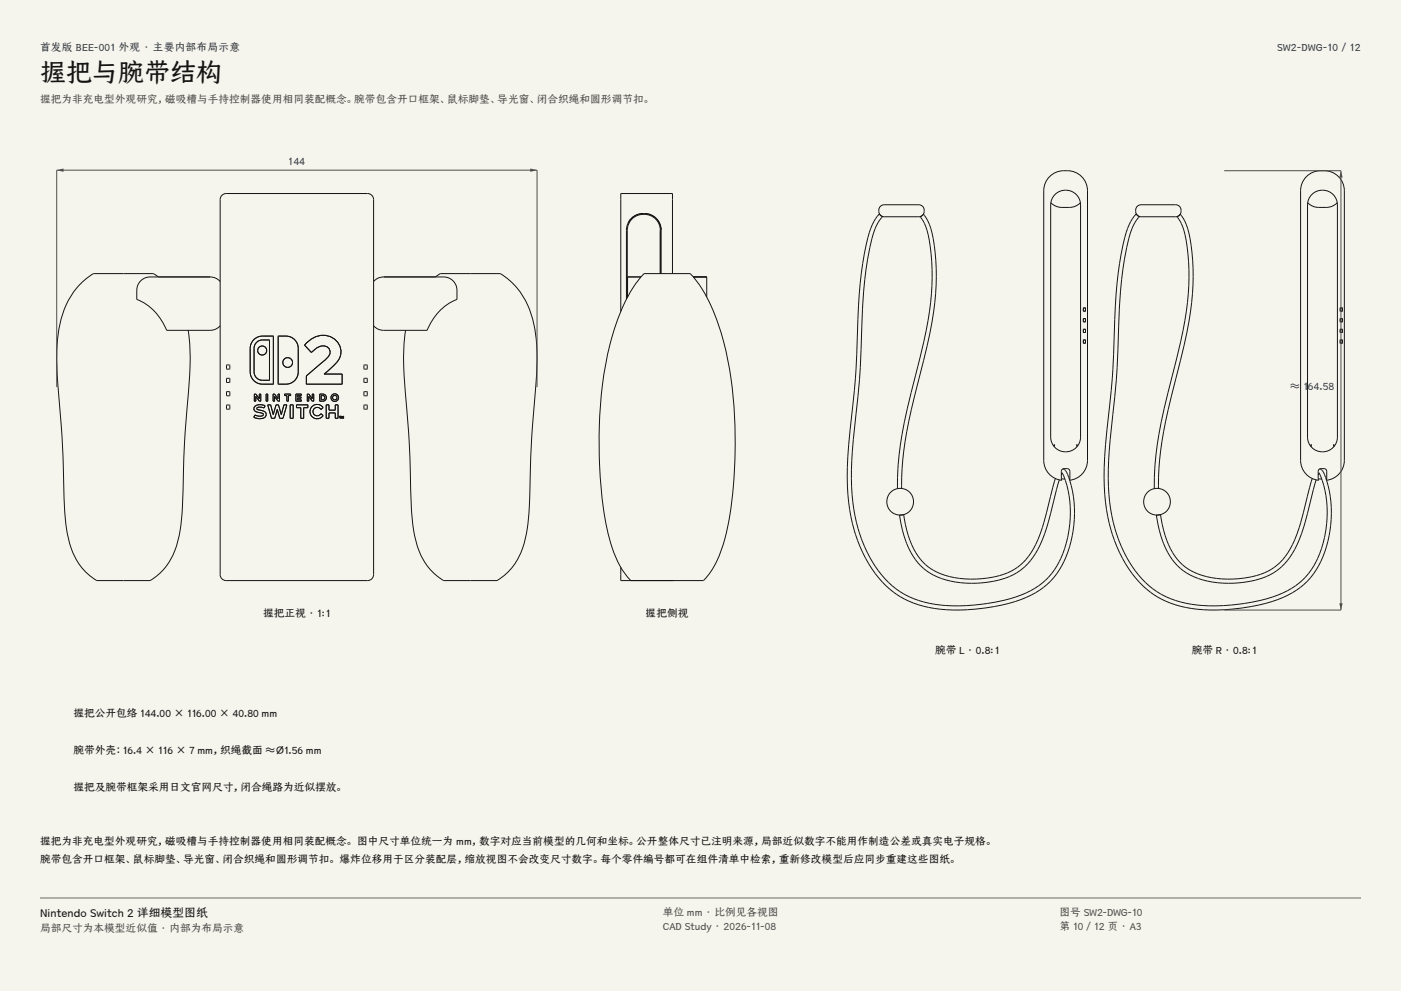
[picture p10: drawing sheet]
<svg xmlns="http://www.w3.org/2000/svg" width="420mm" height="297mm" viewBox="0 0 420 297" stroke-linecap="round" stroke-linejoin="round" font-family="sans-serif">
<g fill="#f5f4ed">
<path d="M0 0h420v297h-420z"/>
<path d="M12 12h396v275h-396z"/>
</g>
<g fill="none" stroke="#141413" stroke-width=".3">
<path d="M66.5 58.5l1.3-.5h42.4a1.8 1.8 0 0 1 1.8 1.8v112.4a1.8 1.8 0 0 1-1.8 1.8h-42.4a1.8 1.8 0 0 1-1.8-1.8v-112.4zM41 87v2.7a16.2 16.2 0 0 1 9 9.3h13a4 4 0 0 0 3-1.4M41 87h.1M45 83h18a4 4 0 0 1 3 1.4M45 83a4 4 0 0 0-4 4M45 83h.1M47.5 83a3.1 3.1 0 0 0-3.2-1h-14.6a3.9 3.9 0 0 0-3.8 1.5 24.6 24.6 0 0 0-8.6 17.4 138.9 138.9 0 0 0 1 25.5l.5 9 .4 12.2a51.6 51.6 0 0 0 2.7 18.1 16 16 0 0 0 7.4 8.3h13.4a4.6 4.6 0 0 0 4.7-1.7 22.2 22.2 0 0 0 6.8-15.1l.5-6 .6-18.3 .9-12a94.9 94.9 0 0 0 .2-21.9M130.5 83a3.1 3.1 0 0 1 3.2-1h14.6a3.9 3.9 0 0 1 3.8 1.5 24.6 24.6 0 0 1 8.6 17.4 138.9 138.9 0 0 1-1 25.5l-.5 9-.4 12.2a51.6 51.6 0 0 1-2.7 18.1 16 16 0 0 1-7.4 8.3h-13.4a4.6 4.6 0 0 1-4.7-1.7 22.2 22.2 0 0 1-6.8-15.1l-.5-6-.6-18.3-.9-12a94.9 94.9 0 0 1-.2-21.9M133 83h-18a4 4 0 0 0-3 1.4M133 83a4 4 0 0 1 4 4M133 83h.1M137 87h.1"/>
<path d="M137 87v2.7a16.2 16.2 0 0 0-9 9.3h-13a4 4 0 0 1-3-1.4M67.9 109.4h1v1.2h-1zM67.9 113.4h1v1.2h-1zM67.9 117.4h1v1.2h-1zM76.1 101.8a3.7 3.7 0 0 1 2.6-1.1l3.3 .1-.1 14.3h-3.2a3.7 3.7 0 0 1-3.7-3.7v-7a3.7 3.7 0 0 1 1.1-2.6zM76.3 118.1h.4l1 1.4v-1.4h.5v2.1h-.5l-1-1.4v1.4h-.4zM76.9 102.6l1.2-.6 2.7-.1v12.1h-2.1a2.53 2.53 0 0 1-2.5-2.6v-7.3zM79.8 118.1h.5v2.1h-.5zM81.9 118.1h.4l1.1 1.4v-1.4h.4v2.1h-.4l-1.1-1.4v1.4h-.4zM83.4 100.7h2.3a3.7 3.7 0 0 1 3.7 3.7v7a3.7 3.7 0 0 1-3.7 3.7l-2.3-.1zM85.3 118.1h1.8v.5h-.6v1.6h-.5v-1.6h-.7zM86.2 110.1h.1"/>
<path d="M87.1 118.1h.1M88.7 118.1h1.7v.4h-1.3v.5h1.2v.3h-1.2v.5h1.3v.4h-1.7zM92 102.7a5.9 5.9 0 0 1 10 1.3 5.8 5.8 0 0 1-2.6 6.2l-2.2 1.9h5.4v3h-10.8v-2.4l4.1-3.5a7.6 7.6 0 0 0 3.1-3.5 2.33 2.33 0 0 0-1.6-2 2.33 2.33 0 0 0-2.4 .6l-1.7 1.3-2-2.2zM92.1 118.1h.5l1 1.4v-1.4h.4v2.1h-.4l-1-1.4v1.4h-.5zM95.9 118.1h.8a1.07 1.07 0 0 1 1.2 1.1 1.07 1.07 0 0 1-1.2 1h-.8zM96.3 118.5h.5a.62 .62 0 0 1 .6 .7 .62 .62 0 0 1-.6 .6h-.5zM96.8 119.8h.1M109.1 109.4h1v1.2h-1zM109.1 113.4h1v1.2h-1zM109.1 117.4h1v1.2h-1zM67.9 121.4h1v1.2h-1zM76.5 121.7l.9-.4 1.3 .1 .8 .2-.3 .7a1.87 1.87 0 0 0-2.2 .1l.2 .3 .7 .2a1.64 1.64 0 0 1 1.9 1.3 1.93 1.93 0 0 1-2.7 1.2l-1-.4 .4-.6a1.95 1.95 0 0 0 2.5-.2 1.15 1.15 0 0 0-1.3-.5 1.24 1.24 0 0 1-1.5-1.6z"/>
<path d="M77.9 122.9h.1M80.3 121.3h.8l.8 2.9 .9-2.9h.7l.8 3 .8-3h.9l-1.2 4.1h-.9l-.8-2.7-.7 2.7h-1zM87 121.3h.9v4.1h-.9zM88.9 121.3h3.4v.9h-1.3v3.2h-.8v-3.2h-1.3zM93.5 121.9a2.16 2.16 0 0 1 3.4 .3l-.7 .5a1.28 1.28 0 0 0-1.9-.3 1.28 1.28 0 0 0 0 1.9 1.28 1.28 0 0 0 1.9-.3l.7 .6a2.15 2.15 0 0 1-3.1 .5 2.15 2.15 0 0 1-.3-3.2zM94 120.2h.1M95.1 122.1h.1M97.8 121.3h.8v1.6h1.9v-1.6h.8v4.1h-.8v-1.6h-1.9v1.6h-.8zM100.5 122.9h.1M101.7 124.8h.5l-.2 .6zM102.6 125.4l-.1-.5-.1 .5v-.6l.3 .4 .3-.4v.6l-.1-.5-.2 .5M102.6 125.4h.1"/>
<path d="M102.7 125.4h.1M109.1 121.4h1v1.2h-1z"/>
<circle cx="78.6" cy="105" r="1.36"/>
<circle cx="86.2" cy="108.6" r="1.46"/>
<circle cx="100.4" cy="119.2" r="1.14"/>
<circle cx="100.4" cy="119.2" r=".67"/>
</g>
<path d="M17 116v-65h144v65" fill="none" stroke="#504e49" stroke-width=".3"/>
<g fill="#504e49">
<path d="M17 51l2-.5v1z"/>
<path d="M159 50.5l2 .5-2 .5z"/>
</g>
<g fill="none" stroke="#141413" stroke-width=".3">
<path d="M314.7 52.9a7.2 7.2 0 0 1 10.2 .7 6 6 0 0 1 1.1 3.6v80.8a6 6 0 0 1-5.4 5.9l.1-2.7a.8 .8 0 0 0-.8-.8h-.9a.8 .8 0 0 0-.8 .8l.1 2.7a6 6 0 0 1-5.4-5.9v-80.8a6 6 0 0 1 1.8-4.3zM316.5 58a4.5 4.5 0 0 1 4.8-.6 4.5 4.5 0 0 1 2.6 4v69.6a4.5 4.5 0 0 1-4.4 4.4 4.5 4.5 0 0 1-4.5-4.4v-69.6a4.4 4.4 0 0 1 1.5-3.4zM391.7 52.9a7.2 7.2 0 0 1 10.2 .7 6 6 0 0 1 1.1 3.6v80.8a6 6 0 0 1-5.4 5.9l.1-2.7a.8 .8 0 0 0-.8-.8h-.9a.8 .8 0 0 0-.8 .8l.1 2.7a6 6 0 0 1-5.4-5.9v-80.8a6 6 0 0 1 1.8-4.3zM393 58.6a4.5 4.5 0 0 1 5-1.3 4.5 4.5 0 0 1 2.9 4.1v69.6a4.5 4.5 0 0 1-4.4 4.4 4.5 4.5 0 0 1-4.5-4.4v-69.6a4.4 4.4 0 0 1 1-2.8zM192.8 64a5 5 0 0 1 5.4 5v13M192.8 64l-1.5 .2-1.3 .6a2.86 2.86 0 0 0-1.5 2.2M192.8 64a5 5 0 0 0-5 5v20.7M262.7 67.8a67.1 67.1 0 0 0-3.8 19.4l-.3 3.9a352.6 352.6 0 0 1-2.8 40.7 70.8 70.8 0 0 0 1.4 26.6 33.9 33.9 0 0 0 12.5 18.9 32.7 32.7 0 0 0 20.1 4.2 48.2 48.2 0 0 0 19.2-4.5 20.9 20.9 0 0 0 10.6-14.2 31.1 31.1 0 0 0-1.2-21h.1M262.7 67.7v.1M263.6 64.1l1 .8M263.6 64.1h.1M263.6 64.1a14.9 14.9 0 0 0-3.4 7.1 115.4 115.4 0 0 0-3 24.6l-.8 17.7-1.6 15.3a84.9 84.9 0 0 0 .3 26.1 37.8 37.8 0 0 0 12.8 22.6 30.8 30.8 0 0 0 19.9 5.3 50.2 50.2 0 0 0 22.7-5.2 22.6 22.6 0 0 0 10.6-15.4 34.1 34.1 0 0 0-.4-18.3"/>
<path d="M263.9 61.8l1.2-.4h10.4a1.81 1.81 0 0 1 1.6 1.8 1.81 1.81 0 0 1-1.6 1.8h-10.4a1.84 1.84 0 0 1-1.6-1.2 1.84 1.84 0 0 1 .4-2zM264.6 64.9l-.9 1-1 1.8M315 60.8l1.5 1a8.9 8.9 0 0 0 4.7 .3l1.7-.6 1-.7M339.7 67.8a67.1 67.1 0 0 0-3.8 19.4l-.3 3.9a352.6 352.6 0 0 1-2.8 40.7 70.8 70.8 0 0 0 1.4 26.6 33.9 33.9 0 0 0 12.5 18.9 26.8 26.8 0 0 0 12.4 4.1M339.7 67.7v.1M340.6 64.1l1 .8-1.9 2.8M340.6 64.1h.1M340.6 64.1a14.9 14.9 0 0 0-3.4 7.1 115.4 115.4 0 0 0-3 24.6l-.8 17.7-1.6 15.3a84.9 84.9 0 0 0 .3 26.1 37.8 37.8 0 0 0 12.8 22.6 30.8 30.8 0 0 0 19.9 5.3 50.2 50.2 0 0 0 22.7-5.2 22.6 22.6 0 0 0 10.6-15.4 34.1 34.1 0 0 0-.4-18.3M340.9 61.8l1.2-.4h10.4a1.81 1.81 0 0 1 1.6 1.8 1.81 1.81 0 0 1-1.6 1.8h-10.4a1.84 1.84 0 0 1-1.6-1.2 1.84 1.84 0 0 1 .4-2zM352.8 64.9a13.1 13.1 0 0 1 2.8 7.1 75.5 75.5 0 0 1-1.6 30.3l-1.2 5a189.1 189.1 0 0 0-6.3 29l-.3 4.2-.1 5.9M352.8 64.9l1-.7a13.2 13.2 0 0 1 3 7.2 75.8 75.8 0 0 1-1.8 32.2l-1.1 4.5a179.1 179.1 0 0 0-6.3 29.8l-.3 8.5M392 60.8l1.5 1a8.9 8.9 0 0 0 4.7 .3l1.7-.6 1-.7"/>
<path d="M192.2 83h-4.1v6M193.1 82h12.3a2.11 2.11 0 0 1 2.5 1.1 55.6 55.6 0 0 1 10.2 24.3 137.4 137.4 0 0 1-.6 53.4 27.3 27.3 0 0 1-6.7 13.2h-19.6a2.85 2.85 0 0 1-3.4-1.5 38.6 38.6 0 0 1-6.6-18 138.2 138.2 0 0 1 1.7-51.4 49.1 49.1 0 0 1 9.7-20.6zM198 82v-13a5 5 0 0 0-5-4.8 5 5 0 0 0-4.9 4.8v20.2M201.6 82v-24h-15.5v35.4M207.8 83h4.1v6M324.8 92.3h.6v.9h-.6zM324.8 95.5h.6v.9h-.6zM324.8 98.7h.6v.9h-.6zM401.8 92.3h.6v.9h-.6zM401.8 95.5h.6v.9h-.6zM401.8 98.7h.6v.9h-.6zM324.8 101.9h.6v.9h-.6z"/>
<path d="M401.8 101.9h.6v.9h-.6zM315.8 133.5l.4-.3-.1 .7M323.1 133.5l-.4-.3 .1 .7M392.8 133.5l.4-.3-.1 .7M400.1 133.5l-.4-.3 .1 .7M270.3 146.4a100.9 100.9 0 0 1 3.9-27.7 229.8 229.8 0 0 0 5.7-25.2 60.3 60.3 0 0 0-1.3-26.3l-1.8-3-1 .7a13.2 13.2 0 0 1 2.8 7.1 75.5 75.5 0 0 1-1.6 30.3l-1.2 5a189.1 189.1 0 0 0-6.3 29l-.3 4.2-.1 5.9M316.4 143.4l-1.5 5.4a57.7 57.7 0 0 1-5.1 15.7 16.7 16.7 0 0 1-13.7 8.7 24.6 24.6 0 0 1-17.9-3.3 20.3 20.3 0 0 1-6.8-12.8l-.5-2.9-1.2 .2a26.6 26.6 0 0 0 6.4 15.2l2.6 2.1M317.6 143.8l-2.6 10.1a32.4 32.4 0 0 1-6.9 15.1l-.9 .8M318.2 143.5l1 .1M318.5 141.8l-.3 .5M318.5 141.8h.1M318.6 140.5l.5 .3 .6 .7 1 2.3"/>
<path d="M320.7 143.5h-.2M346.7 154.4a26.6 26.6 0 0 0 6.4 15.2 21.1 21.1 0 0 0 15.1 5.2 24.3 24.3 0 0 0 15.5-4.5l.5-.5M393.4 143.4l-1.5 5.4a57.7 57.7 0 0 1-5.1 15.7 16.7 16.7 0 0 1-13.7 8.7 24.6 24.6 0 0 1-17.9-3.3 20.3 20.3 0 0 1-6.8-12.8l-.5-2.9-1.2 .2M394.6 143.8l-2.6 10.1a32.4 32.4 0 0 1-6.9 15.1l-.9 .8M395.2 143.5l1 .1M395.5 141.8h-.1a31.6 31.6 0 0 1-3.1 30 24 24 0 0 1-14.3 8.1 61 61 0 0 1-18.8 1.5M395.5 141.8l-.3 .5M395.5 141.8h.1M395.6 140.5l.5 .3 .6 .7 1 2.3M397.7 143.5h-.2M186.1 170v4h15.5M201.6 174h.1"/>
<path d="M278.7 171.7h.1M307.2 169.8a20.5 20.5 0 0 1-13.3 4.9 25.5 25.5 0 0 1-15.1-3M307.2 169.8h.1M384.2 169.8h.1M359.1 181.4h.1"/>
<circle cx="269.8" cy="150.4" r="4"/>
<circle cx="346.8" cy="150.4" r="4"/>
</g>
<path d="M367 51.2h35v131.6h-35" fill="none" stroke="#504e49" stroke-width=".3"/>
<g fill="#504e49">
<path d="M402 51.2l.5 2h-1z"/>
<path d="M401.5 180.8h1l-.5 2z"/>
</g>
<path d="M12 269.3h396zM12 269h396v.3h-396z" fill-rule="evenodd" fill="#504e49"/>
<text font-size="7.8" fill="#141413" x="12" y="24.7">握把与腕带结构</text>
<text font-size="3.5" fill="#141413" x="12" y="274.9">Nintendo Switch 2 详细模型图纸</text>
<g font-size="3.2" fill="#1b365d">
<text x="12" y="15.3">首发版 BEE-001 外观 · 主要内部布局示意</text>
<text x="382.9" y="15.3">SW2-DWG-10 / 12</text>
<text x="86.5" y="49.4">144</text>
<text x="386.7" y="117">≈</text>
<text x="390.7" y="117">1</text>
<text x="392.1" y="117">64.58</text>
</g>
<g font-size="3.2" fill="#504e49">
<text x="12" y="30.9">握把为非充电型外观研究，磁吸槽与手持控制器使用相同装配概念。腕带包含开口框架、鼠标脚垫、导光窗、闭合织绳和圆形调节扣。</text>
<text x="198.7" y="274.5">单位 mm · 比例见各视图</text>
<text x="317.6" y="274.5">图号 SW2-DWG-10</text>
<text x="12" y="279.3">局部尺寸为本模型近似值 · 内部为布局示意</text>
<text x="198.7" y="278.8">CAD Study · 2026-11-08</text>
<text x="317.6" y="278.8">第 10 / 12 页 · A3</text>
</g>
<g font-size="3.2" fill="#141413">
<text x="78.9" y="185">握把正视 · 1:1</text>
<text x="193.6" y="185">握把侧视</text>
<text x="280.4" y="196">腕带 L · 0.8:1</text>
<text x="357.2" y="196">腕带 R · 0.8:1</text>
<text x="22" y="215">握把公开包络 144.00 × 116.00 × 40.80 mm</text>
<text x="22" y="226">腕带外壳：16.4 × 116 × 7 mm，织绳截面 ≈Ø1.56 mm</text>
<text x="22" y="237">握把及腕带框架采用日文官网尺寸，闭合绳路为近似摆放。</text>
<text x="12" y="253.3">握把为非充电型外观研究，磁吸槽与手持控制器使用相同装配概念。 图中尺寸单位统一为 mm，数字对应当前模型的几何和坐标。公开整体尺寸已注明来源，局部近似数字不能用作制造公差或真实电子规格。</text>
<text x="12" y="258.6">腕带包含开口框架、鼠标脚垫、导光窗、闭合织绳和圆形调节扣。 爆炸位移用于区分装配层，缩放视图不会改变尺寸数字。每个零件编号都可在组件清单中检索，重新修改模型后应同步重建这些图纸。</text>
</g>
</svg>
